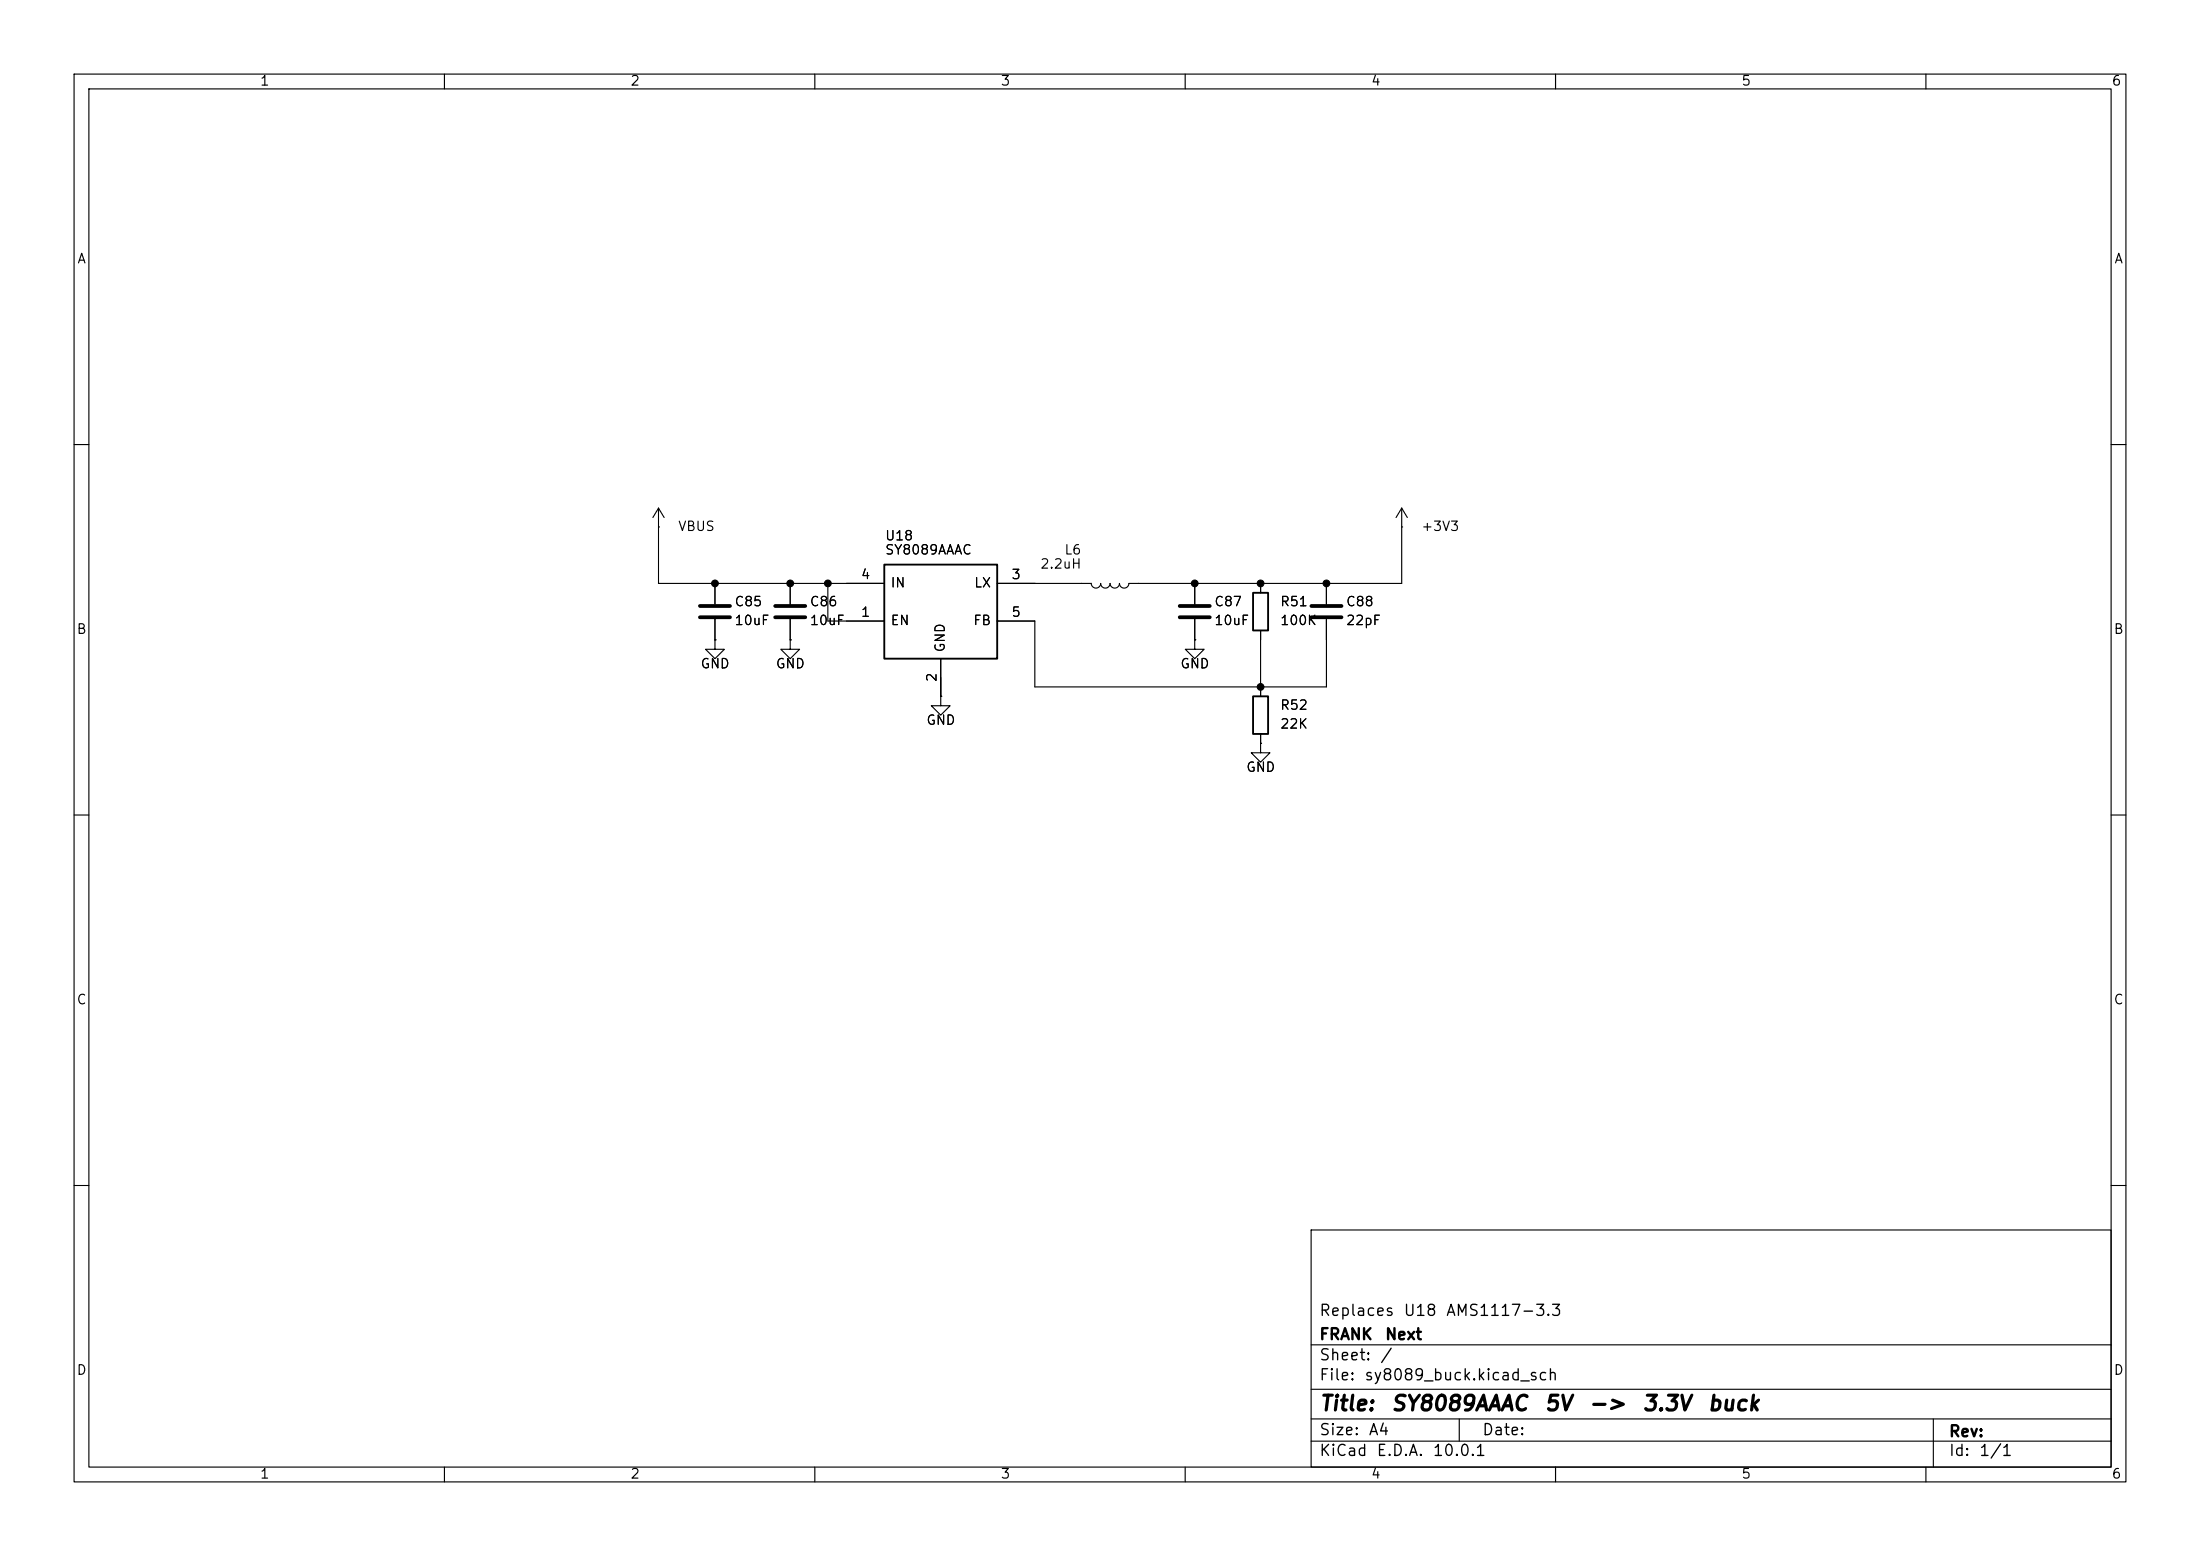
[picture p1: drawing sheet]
<svg xmlns="http://www.w3.org/2000/svg" width="297mm" height="210mm" viewBox="0 0 297 210" stroke-linecap="round" stroke-linejoin="round" font-family="sans-serif">
<g fill="none" stroke="#000" stroke-width=".15">
<path d="M10 10h277v190h-277zM12 12h273v186h-273zM60 10v2M110 10v2M160 10v2M210 10v2M260 10v2M10 60h2M88.9 71.1h.1M88.9 68.6l-.8 1.3M88.9 68.6l.8 1.3M88.9 68.6v10.1h30.5"/>
<path d="M96.5 78.7v2.8M106.7 78.7v2.8M111.8 78.7v5.1h7.6M161.3 78.7v2.8M170.2 78.7v1.3M179.1 78.7v2.8M189.2 71.1h.1M189.2 68.6v10.1h-36.8a.64 .64 0 0 1-.6 .7 .64 .64 0 0 1-.7-.7 .64 .64 0 0 1-.6 .7 .64 .64 0 0 1-.6-.7 .64 .64 0 0 1-.7 .7 .64 .64 0 0 1-.6-.7 .64 .64 0 0 1-.6 .7 .64 .64 0 0 1-.7-.7h-12.7M189.2 68.6l-.7 1.3M189.2 68.6l.8 1.3M285 60h2M96.5 86.4v1.2h1.3l-1.3 1.3-1.3-1.3h1.3"/>
<path d="M96.5 86.4h.1M96.5 83.6v2.8M106.7 86.4v1.2h1.2l-1.2 1.3-1.3-1.3h1.3M106.7 86.4h.1M106.7 83.6v2.8M127 94v1.3h1.3l-1.3 1.2-1.3-1.2h1.3M127 94h.1M127 88.9v5.1M161.3 86.4v1.2h1.3l-1.3 1.3-1.3-1.3h1.3M161.3 86.4h.1M161.3 83.6v2.8M170.2 85.1v8.9"/>
<path d="M170.2 99.1v1.2M179.1 83.6v9.1h-39.4v-8.9h-5.1M10 110h2M170.2 100.3v1.3h1.2l-1.2 1.3-1.3-1.3h1.3M170.2 100.3h.1M285 110h2M10 160h2M177 166h108v32h-108zM285 160h2M60 198v2M110 198v2M160 198v2"/>
<path d="M177 194.5h108M177 191.5h108M177 187.5h108M177 181.5h108M197 191.5v3M210 198v2M260 198v2M261 191.5v6.5"/>
</g>
<path d="M119.4 76.2h15.2v12.7h-15.2zM169.2 94h2v5.1h-2zM169.2 80h2v5.1h-2z" fill="none" stroke="#000" stroke-width=".25"/>
<path d="M94.5 81.8h4.1M94.5 83.3h4.1M104.6 81.8h4.1M104.6 83.3h4.1M159.3 81.8h4M159.3 83.3h4M177 81.8h4.1M177 83.3h4.1" fill="none" stroke="#000" stroke-width=".51"/>
<g fill="#000" stroke="#000" stroke-width=".14">
<circle cx="96.5" cy="78.7" r=".46"/>
<circle cx="106.7" cy="78.7" r=".46"/>
<circle cx="111.8" cy="78.7" r=".46"/>
<circle cx="161.3" cy="78.7" r=".46"/>
<circle cx="170.2" cy="78.7" r=".46"/>
<circle cx="179.1" cy="78.7" r=".46"/>
<circle cx="170.2" cy="92.7" r=".46"/>
</g>
<g font-size="2">
<text x="178" y="190.9">Title:</text>
<text x="187.7" y="190.9">SY8089AAAC</text>
<text x="208.4" y="190.9">5V</text>
<text x="214.3" y="190.9">-&gt;</text>
<text x="221.6" y="190.9">3.3V</text>
<text x="230.4" y="190.9">buck</text>
</g>
<g font-size="1.5">
<text x="178" y="178">Replaces</text>
<text x="189.4" y="178">U18</text>
<text x="195.1" y="178">AMS1117-3.3</text>
<text x="178" y="184">Sheet:</text>
<text x="178" y="181.2">FRANK</text>
<text x="186.2" y="184">/</text>
<text x="186.9" y="181.2">Next</text>
<text x="178" y="186.7">File:</text>
<text x="184.1" y="186.7">sy8089_buck.kicad_sch</text>
<text x="178" y="196.9">KiCad</text>
<text x="178" y="194.1">Size:</text>
<text x="184.7" y="194.1">A4</text>
<text x="185.7" y="196.9">E.D.A.</text>
<text x="193.3" y="196.9">10.0.1</text>
<text x="200" y="194.1">Date:</text>
<text x="263" y="194.3">Rev:</text>
<text x="263" y="196.9">Id:</text>
<text x="267.1" y="196.9">1/1</text>
</g>
<g font-size="1.3">
<text x="35" y="11.9">1</text>
<text x="85" y="11.9">2</text>
<text x="135" y="11.9">3</text>
<text x="185" y="11.9">4</text>
<text x="235" y="11.9">5</text>
<text x="285" y="11.9">6</text>
<text x="10.3" y="35.9">A</text>
<text x="285.3" y="35.9">A</text>
<text x="91.4" y="72">VBUS</text>
<text x="191.8" y="72">+3V3</text>
<text x="119.4" y="73.3">U18</text>
<text x="119.4" y="75.2">SY8089AAAC</text>
<text x="140.3" y="77.1">2.2uH</text>
<text x="143.6" y="75.2">L6</text>
<text x="99.1" y="82.1">C85</text>
<text x="109.2" y="82.1">C86</text>
<text x="116.1" y="83.6">1</text>
<text x="116.1" y="78.5">4</text>
<text x="120.1" y="79.6">IN</text>
<text x="131.4" y="79.6">LX</text>
<text x="136.5" y="78.5">3</text>
<text x="136.5" y="83.6">5</text>
<text x="163.8" y="82.1">C87</text>
<text x="172.7" y="82.1">R51</text>
<text x="181.6" y="82.1">C88</text>
<text x="10.3" y="85.9">B</text>
<text x="99.1" y="84.7">10uF</text>
<text x="109.2" y="84.7">10uF</text>
<text x="120.1" y="84.7">EN</text>
<text x="127.9" y="88.1" transform="rotate(-90 127.9 88.1)">GND</text>
<text x="131.3" y="84.7">FB</text>
<text x="163.8" y="84.7">10uF</text>
<text x="172.7" y="84.7">100K</text>
<text x="181.6" y="84.7">22pF</text>
<text x="285.3" y="85.9">B</text>
<text x="94.5" y="90.5">GND</text>
<text x="104.6" y="90.5">GND</text>
<text x="126.7" y="92.1" transform="rotate(-90 126.7 92.1)">2</text>
<text x="159.3" y="90.5">GND</text>
<text x="125" y="98.1">GND</text>
<text x="172.7" y="96.1">R52</text>
<text x="172.7" y="98.7">22K</text>
<text x="168.1" y="104.5">GND</text>
<text x="10.3" y="135.9">C</text>
<text x="285.3" y="135.9">C</text>
<text x="10.3" y="185.9">D</text>
<text x="285.3" y="185.9">D</text>
<text x="35" y="199.9">1</text>
<text x="85" y="199.9">2</text>
<text x="135" y="199.9">3</text>
<text x="185" y="199.9">4</text>
<text x="235" y="199.9">5</text>
<text x="285" y="199.9">6</text>
</g>
</svg>
